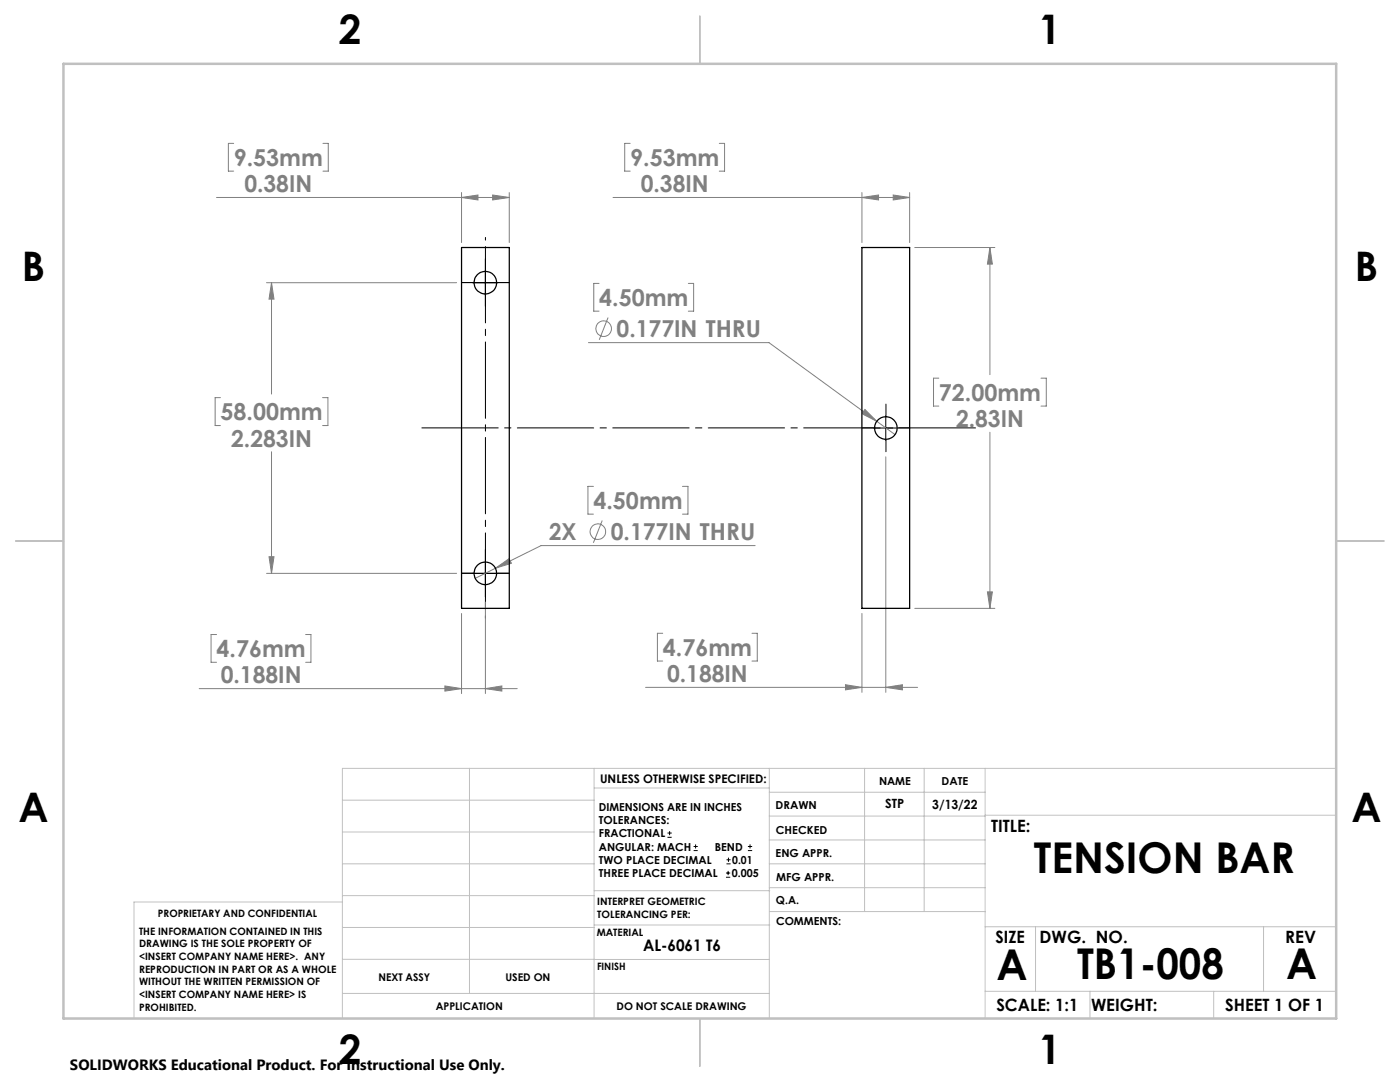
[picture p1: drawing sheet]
<svg xmlns="http://www.w3.org/2000/svg" width="279mm" height="216mm" viewBox="0 0 279 216" stroke-linecap="round" stroke-linejoin="round" font-family="sans-serif">
<g fill="none" stroke="#808080" stroke-width=".2">
<path d="M43.2 39.4h58.4M46.6 28.6h-1v5.5h1M64.5 28.6h1v5.5h-1M92.1 38.4v10M92.1 39.4l3.3-.5v1zM98.3 38.9l3.3 .5-3.3 .5zM101.6 38.4v10M122.3 39.4h59.2M125.8 28.6h-1.1v5.5h1.1M143.5 28.6h1.1v5.5h-1.1M172 38.4v10M172 39.4l3.3-.5v1z"/>
<path d="M178.3 38.9l3.2 .5-3.2 .5zM181.5 38.4v10M53.2 56.4h37.9M54.2 56.4v22.2M54.2 56.4l.5 3.3h-1zM119.6 56.6h-1.1v5.5h1.1M137.4 56.6h1v5.5h-1M182.6 49.4h15.9M197.6 49.4v25.4M197.6 49.4l.4 3.3h-.9zM44 79.3h-1.1v5.6h1.1M64.4 79.3h1v5.6h-1"/>
<path d="M117.4 68.4h36.1l21.5 15.7M121.4 63.4l-1.8 4.4M187.4 75.5h-1.1v5.5h1.1M207.8 75.5h1v5.5h-1M54.2 90.1v24.3M118.4 97h-1.1v5.6h1.1M136.2 97h1.1v5.6h-1.1M172.6 81.7l2.4 2.4-3-1.5zM175 84.1l3.6 2.6M176.8 91.2v46.9M197.6 86.3v35.1M53.2 114.4h37.9"/>
<path d="M53.7 111.1h1l-.5 3.3zM98.9 113.4l-4 2M98.9 113.4l2.7-1.9 .5 .9zM120.2 103.9l-1.8 4.4M150.7 108.9h-42.7l-9.1 4.5M197.1 118.1h.9l-.4 3.3zM39.8 137.4h63.4M43.2 126.6h-1.1v5.6h1.1M61 126.6h1.1v5.6h-1.1M88.8 136.9l3.3 .5-3.3 .5zM92.1 122.4v16M96.9 120.2v18.2"/>
<path d="M96.9 137.4l3.3-.5v1zM128.8 137.2h54.3M132.3 126.4h-1.1v5.5h1.1M150.1 126.4h1v5.5h-1M168.7 136.6l3.3 .6-3.3 .5zM172 122.4v15.7M176.8 137.2l3.3-.6v1.1zM182.6 121.4h15.9"/>
<circle cx="120.5" cy="65.6" r="1.55"/>
<circle cx="119.3" cy="106.1" r="1.56"/>
</g>
<g fill="none" stroke="#000" stroke-width=".2">
<path d="M94.4 56.4h5M96.9 53.9v5M174.3 85.4h5M176.8 82.9v5M94.4 114.4h5M96.9 111.9v5M133.2 167.1h.9M133.2 166.2h.9M133.6 165.8v.9M138.4 169.7h.8M138.4 168.9h.8M138.8 168.5v.8"/>
<path d="M144.9 175h.8M144.9 174.2h.8M145 172.4h.8M145 171.6h.8M145.3 173.8v.8M145.4 171.1v.9M149.3 169.7h.8M149.3 168.9h.8M149.7 168.5v.8"/>
</g>
<g fill="none" stroke="#000" stroke-width=".2" stroke-dasharray="15.2 1.3 1.3 1.3">
<path d="M94.4 56.4h-2.3M96.9 53.9v-2.3M96.9 58.9v2.2M99.4 56.4h2.2M174.3 85.4h-2.2M176.8 82.9v-2.3M176.8 87.9v2.2M179.3 85.4h2.3M194.7 85.4h-110.5M94.4 114.4h-2.3M96.9 111.9v-2.3M96.9 116.9v2.2"/>
<path d="M99.4 114.4h2.2"/>
</g>
<path d="M96.9 123.4v-76" fill="none" stroke="#000" stroke-width=".2" stroke-dasharray="15.2 1.3 1.3 1.3" stroke-dashoffset="-1.8"/>
<g fill="none" stroke="#c0c0c0" stroke-width=".2">
<path d="M68.3 159.7h50.3M93.7 153.3v44.9M118.6 153.3v49.9M118.6 157.2h34.9M153.5 153.3v49.9M153.5 158.1h43.1M172.5 153.3v28.6M184.4 153.3v28.6M196.6 153.3v49.9M266.7 153.3h-198.4v49.9M68.3 178.7h50.3M68.3 172.4h50.3"/>
<path d="M68.3 166h50.3M68.3 180h-41.6v23.2M118.6 177.7h35M153.5 167.6h43.1M153.5 162.8h43.1M153.5 172.4h43.1M153.5 177.1h43.1M196.6 162.7h70.1M68.3 198.2h85.2M68.3 191.4l85.2 .1M68.3 185.1h50.3M118.6 184.6h35"/>
<path d="M153.6 181.9h43M196.6 197.8h70.1M196.6 184.9h70.1M206.7 184.9v12.9M217.5 197.8v5.4M242.2 197.8v5.4M252.2 184.9v12.9"/>
</g>
<path d="M139.7 3.2v9.5M3.1 107.9h9.6M266.7 107.9h9.5M139.7 203.2v9.6" fill="none" stroke="#c0c0c0" stroke-width=".25"/>
<path d="M12.7 12.7h254v190.5h-254z" fill="none" stroke="#c0c0c0" stroke-width=".5"/>
<path d="M98.3 38.9l3.3 .5-3.3 .5zM92.1 39.4l3.3-.5v1zM53.7 111.1h1l-.5 3.3zM54.2 56.4l.5 3.3h-1zM88.8 136.9l3.3 .5-3.3 .5zM96.9 137.4l3.3-.5v1zM98.9 113.4l3.2-1-.5-.9zM197.6 49.4l.4 3.3h-.9zM197.1 118.1h.9l-.4 3.3zM172 39.4l3.3-.5v1zM178.3 38.9l3.2 .5-3.2 .5zM168.7 136.6l3.3 .6-3.3 .5zM176.8 137.2l3.3-.6v1.1zM172.6 81.7l-.6 .9 3 1.5z" fill="#808080"/>
<g fill="none" stroke="#000" stroke-width=".25">
<path d="M92.1 49.4h9.5v72h-9.5zM172 49.4h9.5v72h-9.5z"/>
<circle cx="96.9" cy="56.4" r="2.26"/>
<circle cx="176.8" cy="85.4" r="2.26"/>
<circle cx="96.9" cy="114.4" r="2.26"/>
</g>
<g font-size="8.5">
<text x="206.3" y="174.2">TENSION BAR</text>
<text x="198.9" y="195.5">A</text>
<text x="215" y="195.4">TB1-008</text>
<text x="256.7" y="195.4">A</text>
</g>
<g font-size="8.1">
<text x="67.6" y="8.9">2</text>
<text x="207.3" y="8.9">1</text>
<text x="4.4" y="56.1">B</text>
<text x="270.4" y="56.1">B</text>
<text x="3.7" y="164.1">A</text>
<text x="269.7" y="164.1">A</text>
<text x="67.6" y="212.4">2</text>
<text x="207.3" y="212.4">1</text>
</g>
<g font-size="4.7" fill="#808080">
<text x="46.7" y="33.1">9.53mm</text>
<text x="125.8" y="33.1">9.53mm</text>
<text x="48.8" y="38.4">0.38IN</text>
<text x="127.9" y="38.4">0.38IN</text>
<text x="119.6" y="61.1">4.50mm</text>
<text x="123.1" y="67.3">0.177IN THRU</text>
<text x="44" y="83.9">58.00mm</text>
<text x="187.4" y="80">72.00mm</text>
<text x="46.1" y="89.1">2.283IN</text>
<text x="190.8" y="85.2">2.83IN</text>
<text x="118.4" y="101.6">4.50mm</text>
<text x="109.6" y="107.8">2X</text>
<text x="121.9" y="107.8">0.177IN THRU</text>
<text x="43.2" y="131.1">4.76mm</text>
<text x="132.3" y="130.9">4.76mm</text>
<text x="44" y="136.4">0.188IN</text>
<text x="133.1" y="136.1">0.188IN</text>
</g>
<g font-size="3.4">
<text x="197.8" y="166">TITLE:</text>
<text x="198.7" y="188.1">SIZE</text>
<text x="207.5" y="188.1">DWG. NO.</text>
<text x="256.5" y="188.2">REV</text>
<text x="198.8" y="201.7">SCALE: 1:1</text>
<text x="217.7" y="201.8">WEIGHT:</text>
<text x="244.5" y="201.7">SHEET 1 OF 1</text>
</g>
<text font-size="3.2" x="128.3" y="189.8">AL-6061 T6</text>
<text font-size="3" x="14" y="213.5">SOLIDWORKS Educational Product. For Instructional Use Only.</text>
<g font-size="2.5">
<text x="176.7" y="161.3">STP</text>
<text x="186.1" y="161.4">3/13/22</text>
</g>
<text font-size="2.4" x="119.8" y="156.2">UNLESS OTHERWISE SPECIFIED:</text>
<g font-size="2.2">
<text x="119.5" y="161.8">DIMENSIONS ARE IN INCHES</text>
<text x="154.8" y="161.4">DRAWN</text>
<text x="175.4" y="156.6">NAME</text>
<text x="187.9" y="156.7">DATE</text>
<text x="119.5" y="164.4">TOLERANCES:</text>
<text x="119.5" y="167.1">FRACTIONAL</text>
<text x="154.9" y="166.3">CHECKED</text>
<text x="119.5" y="169.7">ANGULAR: MACH</text>
<text x="119.5" y="172.4">TWO PLACE DECIMAL</text>
<text x="142.6" y="169.7">BEND</text>
<text x="146.1" y="172.4">0.01</text>
<text x="154.8" y="171">ENG APPR.</text>
<text x="119.5" y="175">THREE PLACE DECIMAL</text>
<text x="146" y="175">0.005</text>
<text x="154.9" y="175.7">MFG APPR.</text>
<text x="154.9" y="180.4">Q.A.</text>
<text x="154.9" y="184.6">COMMENTS:</text>
</g>
<g font-size="2.1">
<text x="75.5" y="195.7">NEXT ASSY</text>
<text x="100.9" y="195.7">USED ON</text>
<text x="86.9" y="201.5">APPLICATION</text>
<text x="123" y="201.6">DO NOT SCALE DRAWING</text>
</g>
<g font-size="2">
<text x="31.5" y="182.9">PROPRIETARY AND CONFIDENTIAL</text>
<text x="119.2" y="180.6">INTERPRET GEOMETRIC</text>
<text x="119.2" y="183.1">TOLERANCING PER:</text>
<text x="27.8" y="186.5">THE INFORMATION CONTAINED IN THIS</text>
<text x="27.8" y="189">DRAWING IS THE SOLE PROPERTY OF</text>
<text x="27.8" y="191.6">&lt;INSERT COMPANY NAME HERE&gt;. ANY</text>
<text x="119.1" y="186.7">MATERIAL</text>
<text x="27.8" y="194.1">REPRODUCTION IN PART OR AS A WHOLE</text>
<text x="27.8" y="196.6">WITHOUT THE WRITTEN PERMISSION OF</text>
<text x="119.1" y="193.5">FINISH</text>
<text x="27.8" y="199.1">&lt;INSERT COMPANY NAME HERE&gt; IS</text>
<text x="27.8" y="201.7">PROHIBITED.</text>
</g>
</svg>
